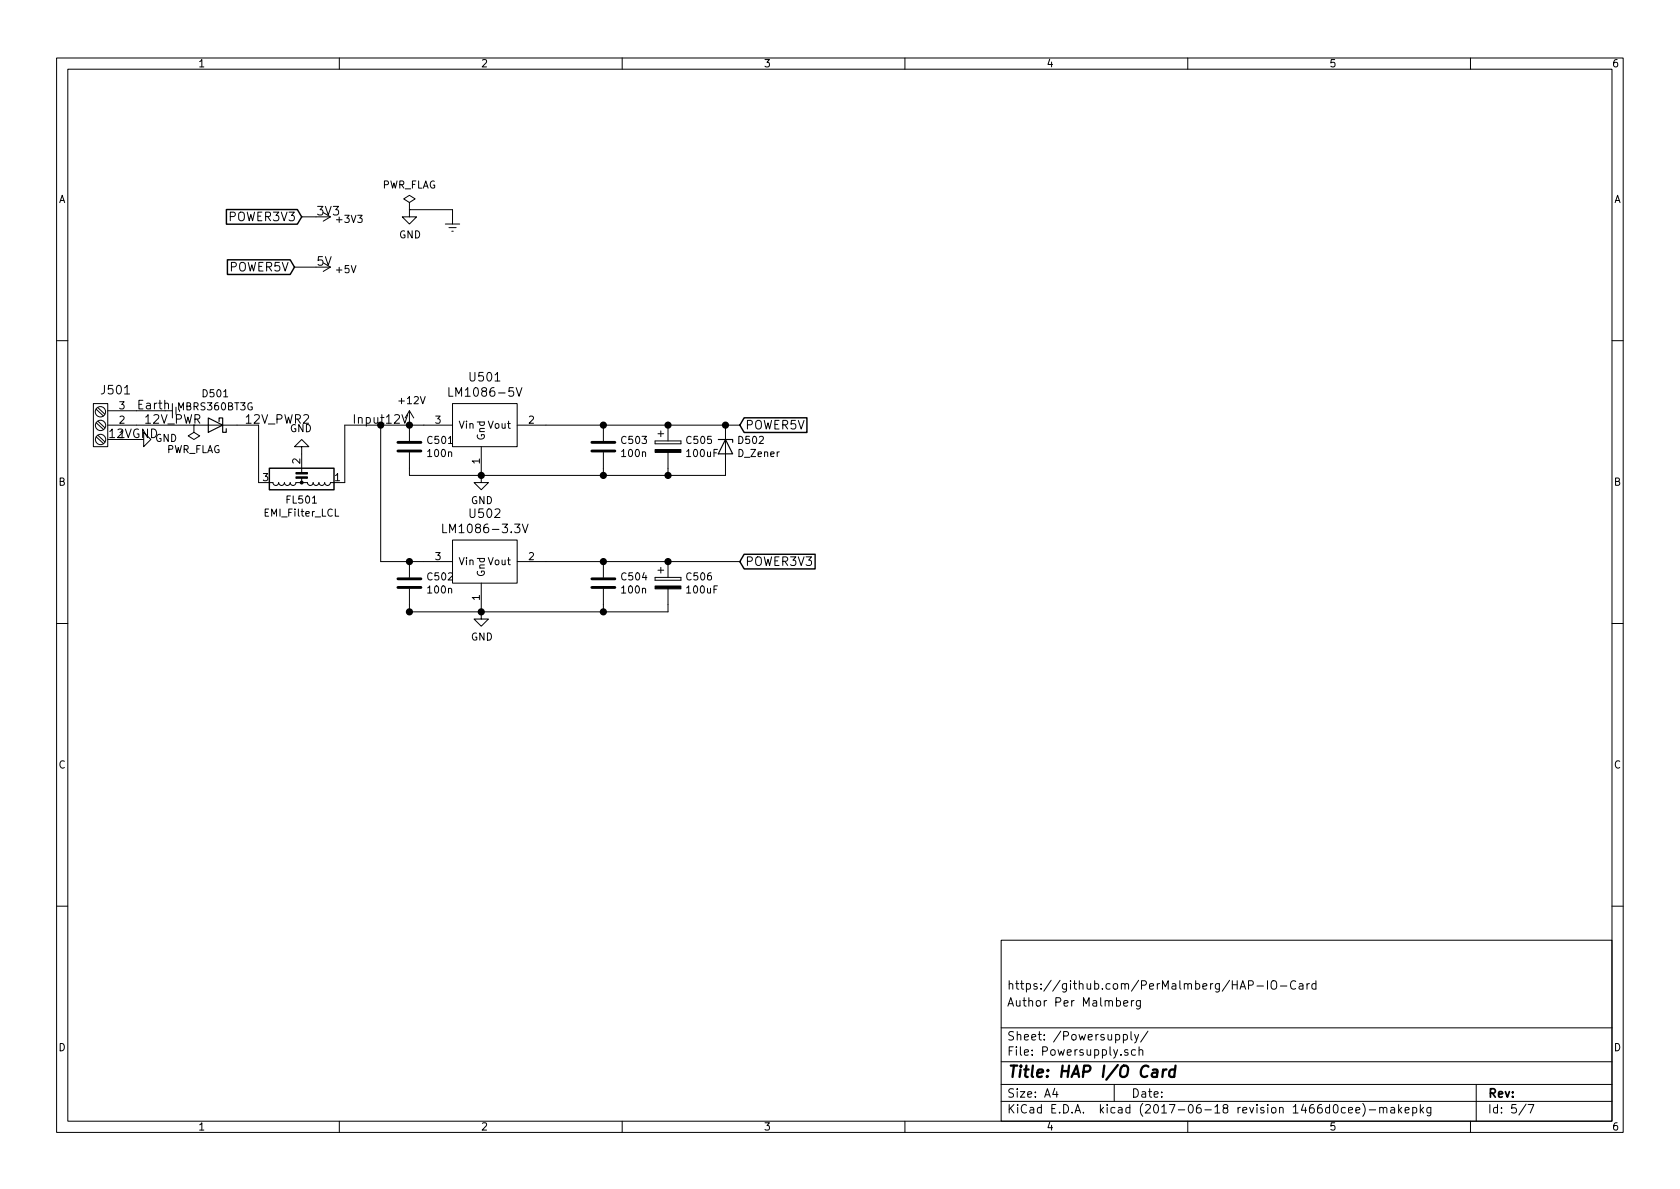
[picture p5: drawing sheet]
EESchema Schematic File Version 2
LIBS:power
LIBS:device
LIBS:transistors
LIBS:conn
LIBS:linear
LIBS:regul
LIBS:74xx
LIBS:cmos4000
LIBS:adc-dac
LIBS:memory
LIBS:xilinx
LIBS:microcontrollers
LIBS:dsp
LIBS:microchip
LIBS:analog_switches
LIBS:motorola
LIBS:texas
LIBS:intel
LIBS:audio
LIBS:interface
LIBS:digital-audio
LIBS:philips
LIBS:display
LIBS:cypress
LIBS:siliconi
LIBS:opto
LIBS:atmel
LIBS:contrib
LIBS:valves
LIBS:spark_esp32thing
LIBS:Power_Management
LIBS:dc-dc
LIBS:diode
LIBS:ESD_Protection
LIBS:SRR1260-330M
LIBS:ADS1115IDGST
LIBS:LM1086
LIBS:X95840WV20IZ-2_7T1
LIBS:TE_Connectivity
LIBS:HAP-IO-Card-cache
EELAYER 26 0
EELAYER END
$Descr A4 11693 8268
encoding utf-8
Sheet 5 7
Title "HAP I/O Card"
Date ""
Rev ""
Comp ""
Comment1 "Author Per Malmberg"
Comment2 "https://github.com/PerMalmberg/HAP-IO-Card"
Comment3 ""
Comment4 ""
$EndDescr
Text GLabel 5150 3900 2    60   Input ~ 0
POWER3V3
$Comp
L +3V3 #PWR0120
U 1 1
P 2200 1500
F 0 "#PWR0120" H 2200 1350 50  0001 C CNN
F 1 "+3V3" V 2215 1628 50  0000 L CNN
F 2 "" H 2200 1500 50  0001 C CNN
F 3 "" H 2200 1500 50  0001 C CNN
	1    2200 1500
	0    1    1    0   
$EndComp
Wire Wire Line
	2100 1500 2200 1500
$Comp
L PWR_FLAG #FLG0121
U 1 1
P 2850 1450
F 0 "#FLG0121" H 2850 1525 50  0001 C CNN
F 1 "PWR_FLAG" H 2850 1624 50  0000 C CNN
F 2 "" H 2850 1450 50  0001 C CNN
F 3 "" H 2850 1450 50  0001 C CNN
	1    2850 1450
	1    0    0    -1  
$EndComp
$Comp
L GND #PWR0122
U 1 1
P 2850 1450
F 0 "#PWR0122" H 2850 1200 50  0001 C CNN
F 1 "GND" H 2855 1277 50  0000 C CNN
F 2 "" H 2850 1450 50  0001 C CNN
F 3 "" H 2850 1450 50  0001 C CNN
	1    2850 1450
	1    0    0    -1  
$EndComp
$Comp
L GND #PWR0123
U 1 1
P 3350 4250
F 0 "#PWR0123" H 3350 4000 50  0001 C CNN
F 1 "GND" H 3355 4077 50  0000 C CNN
F 2 "" H 3350 4250 50  0001 C CNN
F 3 "" H 3350 4250 50  0001 C CNN
	1    3350 4250
	1    0    0    -1  
$EndComp
$Comp
L C C502
U 1 1
P 2850 4050
F 0 "C502" H 2965 4096 50  0000 L CNN
F 1 "100n" H 2965 4005 50  0000 L CNN
F 2 "Capacitors_SMD:C_0805" H 2888 3900 50  0001 C CNN
F 3 "" H 2850 4050 50  0001 C CNN
	1    2850 4050
	1    0    0    -1  
$EndComp
$Comp
L C C504
U 1 1
P 4200 4050
F 0 "C504" H 4315 4096 50  0000 L CNN
F 1 "100n" H 4315 4005 50  0000 L CNN
F 2 "Capacitors_SMD:C_0805" H 4238 3900 50  0001 C CNN
F 3 "" H 4200 4050 50  0001 C CNN
	1    4200 4050
	1    0    0    -1  
$EndComp
$Comp
L CP C506
U 1 1
P 4650 4050
F 0 "C506" H 4768 4096 50  0000 L CNN
F 1 "100uF" H 4768 4005 50  0000 L CNN
F 2 "Capacitors_THT:CP_Radial_D6.3mm_P2.50mm" H 4688 3900 50  0001 C CNN
F 3 "https://www.digikey.se/product-detail/en/nichicon/ULD1C101MED1TD/493-14722-1-ND/6161730" H 4650 4050 50  0001 C CNN
	1    4650 4050
	1    0    0    -1  
$EndComp
Connection ~ 4200 3900
Connection ~ 2850 3900
$Comp
L C C501
U 1 1
P 2850 3100
F 0 "C501" H 2965 3146 50  0000 L CNN
F 1 "100n" H 2965 3055 50  0000 L CNN
F 2 "Capacitors_SMD:C_0805" H 2888 2950 50  0001 C CNN
F 3 "" H 2850 3100 50  0001 C CNN
	1    2850 3100
	1    0    0    -1  
$EndComp
Wire Wire Line
	3800 2950 5150 2950
Connection ~ 4200 2950
$Comp
L GND #PWR0124
U 1 1
P 950 3050
F 0 "#PWR0124" H 950 2800 50  0001 C CNN
F 1 "GND" V 955 2922 50  0000 R CNN
F 2 "" H 950 3050 50  0001 C CNN
F 3 "" H 950 3050 50  0001 C CNN
	1    950  3050
	0    -1   -1   0   
$EndComp
$Comp
L PWR_FLAG #FLG0125
U 1 1
P 1350 2950
F 0 "#FLG0125" H 1350 3025 50  0001 C CNN
F 1 "PWR_FLAG" H 1350 3123 50  0000 C CNN
F 2 "" H 1350 2950 50  0001 C CNN
F 3 "" H 1350 2950 50  0001 C CNN
	1    1350 2950
	-1   0    0    1   
$EndComp
Connection ~ 2850 2950
Wire Wire Line
	2650 2950 2650 3900
Connection ~ 2650 2950
Connection ~ 4650 3900
Text GLabel 5150 2950 2    60   Input ~ 0
POWER5V
Connection ~ 4650 2950
Text GLabel 2100 1500 0    60   Input ~ 0
POWER3V3
Text GLabel 2050 1850 0    60   Input ~ 0
POWER5V
Wire Wire Line
	2050 1850 2200 1850
$Comp
L +5V #PWR0126
U 1 1
P 2200 1850
F 0 "#PWR0126" H 2200 1700 50  0001 C CNN
F 1 "+5V" V 2215 1978 50  0000 L CNN
F 2 "" H 2200 1850 50  0001 C CNN
F 3 "" H 2200 1850 50  0001 C CNN
	1    2200 1850
	0    1    1    0   
$EndComp
$Comp
L CP C505
U 1 1
P 4650 3100
F 0 "C505" H 4768 3146 50  0000 L CNN
F 1 "100uF" H 4768 3055 50  0000 L CNN
F 2 "Capacitors_THT:CP_Radial_D6.3mm_P2.50mm" H 4688 2950 50  0001 C CNN
F 3 "https://www.digikey.se/product-detail/en/nichicon/ULD1C101MED1TD/493-14722-1-ND/6161730" H 4650 3100 50  0001 C CNN
	1    4650 3100
	1    0    0    -1  
$EndComp
Text Notes 5200 2900 0    60   ~ 0
Max 1.5A
Text Notes 5200 3850 0    60   ~ 0
Max 1.5A
Text Label 2450 2950 0    60   ~ 0
Input12V
Text Label 2200 1500 0    60   ~ 0
3V3
Text Label 2200 1850 0    60   ~ 0
5V
$Comp
L C C503
U 1 1
P 4200 3100
F 0 "C503" H 4315 3146 50  0000 L CNN
F 1 "100n" H 4315 3055 50  0000 L CNN
F 2 "Capacitors_SMD:C_0805" H 4238 2950 50  0001 C CNN
F 3 "" H 4200 3100 50  0001 C CNN
	1    4200 3100
	1    0    0    -1  
$EndComp
$Comp
L GND #PWR0127
U 1 1
P 3350 3300
F 0 "#PWR0127" H 3350 3050 50  0001 C CNN
F 1 "GND" H 3355 3127 50  0000 C CNN
F 2 "" H 3350 3300 50  0001 C CNN
F 3 "" H 3350 3300 50  0001 C CNN
	1    3350 3300
	1    0    0    -1  
$EndComp
Wire Wire Line
	2850 3300 5050 3300
Wire Wire Line
	2850 3300 2850 3250
Connection ~ 3350 3300
Wire Wire Line
	4650 3300 4650 3250
Wire Wire Line
	4200 3300 4200 3250
Connection ~ 4200 3300
Wire Wire Line
	2850 4200 2850 4250
Connection ~ 2850 4250
Wire Wire Line
	4200 4250 4200 4200
Connection ~ 3350 4250
Wire Wire Line
	4650 4250 4650 4200
$Comp
L LM1086-3.3V U502
U 1 1
P 3400 3500
F 0 "U502" H 3375 3437 60  0000 C CNN
F 1 "LM1086-3.3V" H 3375 3331 60  0000 C CNN
F 2 "TO_SOT_Packages_THT:TO-220_Vertical" H 3400 3500 60  0001 C CNN
F 3 "" H 3400 3500 60  0001 C CNN
	1    3400 3500
	1    0    0    -1  
$EndComp
$Comp
L LM1086-5V U501
U 1 1
P 3400 2550
F 0 "U501" H 3375 2487 60  0000 C CNN
F 1 "LM1086-5V" H 3375 2381 60  0000 C CNN
F 2 "TO_SOT_Packages_THT:TO-220_Vertical" H 3400 2550 60  0001 C CNN
F 3 "" H 3400 2550 60  0001 C CNN
	1    3400 2550
	1    0    0    -1  
$EndComp
Text Label 750  3050 0    60   ~ 0
12VGND
$Comp
L MBR340 D501
U 1 1
P 1500 2950
F 0 "D501" H 1500 2734 50  0000 C CNN
F 1 "MBRS360BT3G" H 1500 2825 50  0000 C CNN
F 2 "Diodes_SMD:D_SMB" H 1500 2775 50  0001 C CNN
F 3 "https://www.digikey.se/product-detail/en/on-semiconductor/MBRS360BT3G/MBRS360BT3GOSCT-ND/2623453" H 1500 2950 50  0001 C CNN
	1    1500 2950
	-1   0    0    1   
$EndComp
Wire Wire Line
	950  2950 1350 2950
$Comp
L GND #PWR0128
U 1 1
P 2100 3150
F 0 "#PWR0128" H 2100 2900 50  0001 C CNN
F 1 "GND" H 2105 2977 50  0000 C CNN
F 2 "" H 2100 3150 50  0001 C CNN
F 3 "" H 2100 3150 50  0001 C CNN
	1    2100 3150
	-1   0    0    1   
$EndComp
Wire Wire Line
	1650 2950 1800 2950
Wire Wire Line
	1800 2950 1800 3350
$Comp
L +12V #PWR0129
U 1 1
P 2850 2950
F 0 "#PWR0129" H 2850 2800 50  0001 C CNN
F 1 "+12V" H 2865 3123 50  0000 C CNN
F 2 "" H 2850 2950 50  0001 C CNN
F 3 "" H 2850 2950 50  0001 C CNN
	1    2850 2950
	1    0    0    -1  
$EndComp
Text Notes 2200 3600 3    60   ~ 0
Line filter\nMurata DSN6 Series
Wire Wire Line
	2850 4250 4650 4250
Connection ~ 4200 4250
Wire Wire Line
	2650 3900 2950 3900
Wire Wire Line
	2400 2950 2950 2950
Wire Wire Line
	2400 2950 2400 3350
$Comp
L Earth #PWR0130
U 1 1
P 1150 2850
F 0 "#PWR0130" H 1150 2600 50  0001 C CNN
F 1 "Earth" H 1150 2700 50  0001 C CNN
F 2 "" H 1150 2850 50  0001 C CNN
F 3 "" H 1150 2850 50  0001 C CNN
	1    1150 2850
	0    -1   -1   0   
$EndComp
$Comp
L TE_Connectivity_282834-3 J501
U 1 1
P 950 2950
F 0 "J501" H 1094 2709 60  0000 C CNN
F 1 "TE_Connectivity_282834-3" H 1223 2746 60  0001 C CNN
F 2 "TE_Connectivity:TE_Connectivity_282834-3" H 950 2950 60  0001 C CNN
F 3 "" H 950 2950 60  0001 C CNN
	1    950  2950
	-1   0    0    1   
$EndComp
$Comp
L Earth #PWR0131
U 1 1
P 3150 1500
F 0 "#PWR0131" H 3150 1250 50  0001 C CNN
F 1 "Earth" H 3150 1350 50  0001 C CNN
F 2 "" H 3150 1500 50  0001 C CNN
F 3 "" H 3150 1500 50  0001 C CNN
	1    3150 1500
	1    0    0    -1  
$EndComp
Wire Wire Line
	3150 1500 3150 1450
Wire Wire Line
	3150 1450 2850 1450
Wire Wire Line
	950  2850 1150 2850
Text Label 950  2850 0    60   ~ 0
Earth
Text Label 1000 2950 0    60   ~ 0
12V_PWR
$Comp
L D_Zener D502
U 1 1
P 5050 3100
F 0 "D502" V 5004 3179 50  0000 L CNN
F 1 "D_Zener" V 5095 3179 50  0000 L CNN
F 2 "Diodes_SMD:D_SOD-123" H 5050 3100 50  0001 C CNN
F 3 "https://www.digikey.se/products/en?keywords=1N4733AW-TPMSCT-ND" H 5050 3100 50  0001 C CNN
	1    5050 3100
	0    1    1    0   
$EndComp
Wire Wire Line
	5050 3300 5050 3250
Connection ~ 4650 3300
Text Notes 5800 3250 0    60   ~ 0
The Zener diode is to\nprevent rail from going\nabove nominal value\ndue to voltage input\nfrom sensor inputs.
Connection ~ 5050 2950
Text Label 1700 2950 0    60   ~ 0
12V_PWR2
Wire Wire Line
	3800 3900 5150 3900
$Comp
L EMI_Filter_LCL FL501
U 1 1
P 2100 3250
F 0 "FL501" H 2100 3474 50  0000 C CNN
F 1 "EMI_Filter_LCL" H 2100 3565 50  0000 C CNN
F 2 "Pin_Headers:Pin_Header_Straight_1x03_Pitch2.54mm" V 2100 3250 50  0001 C CNN
F 3 "http://www.digikey.se/scripts/DkSearch/dksus.dll?Detail&itemSeq=230679104&uq=636330546617449401" V 2100 3250 50  0001 C CNN
	1    2100 3250
	-1   0    0    1   
$EndComp
$EndSCHEMATC
